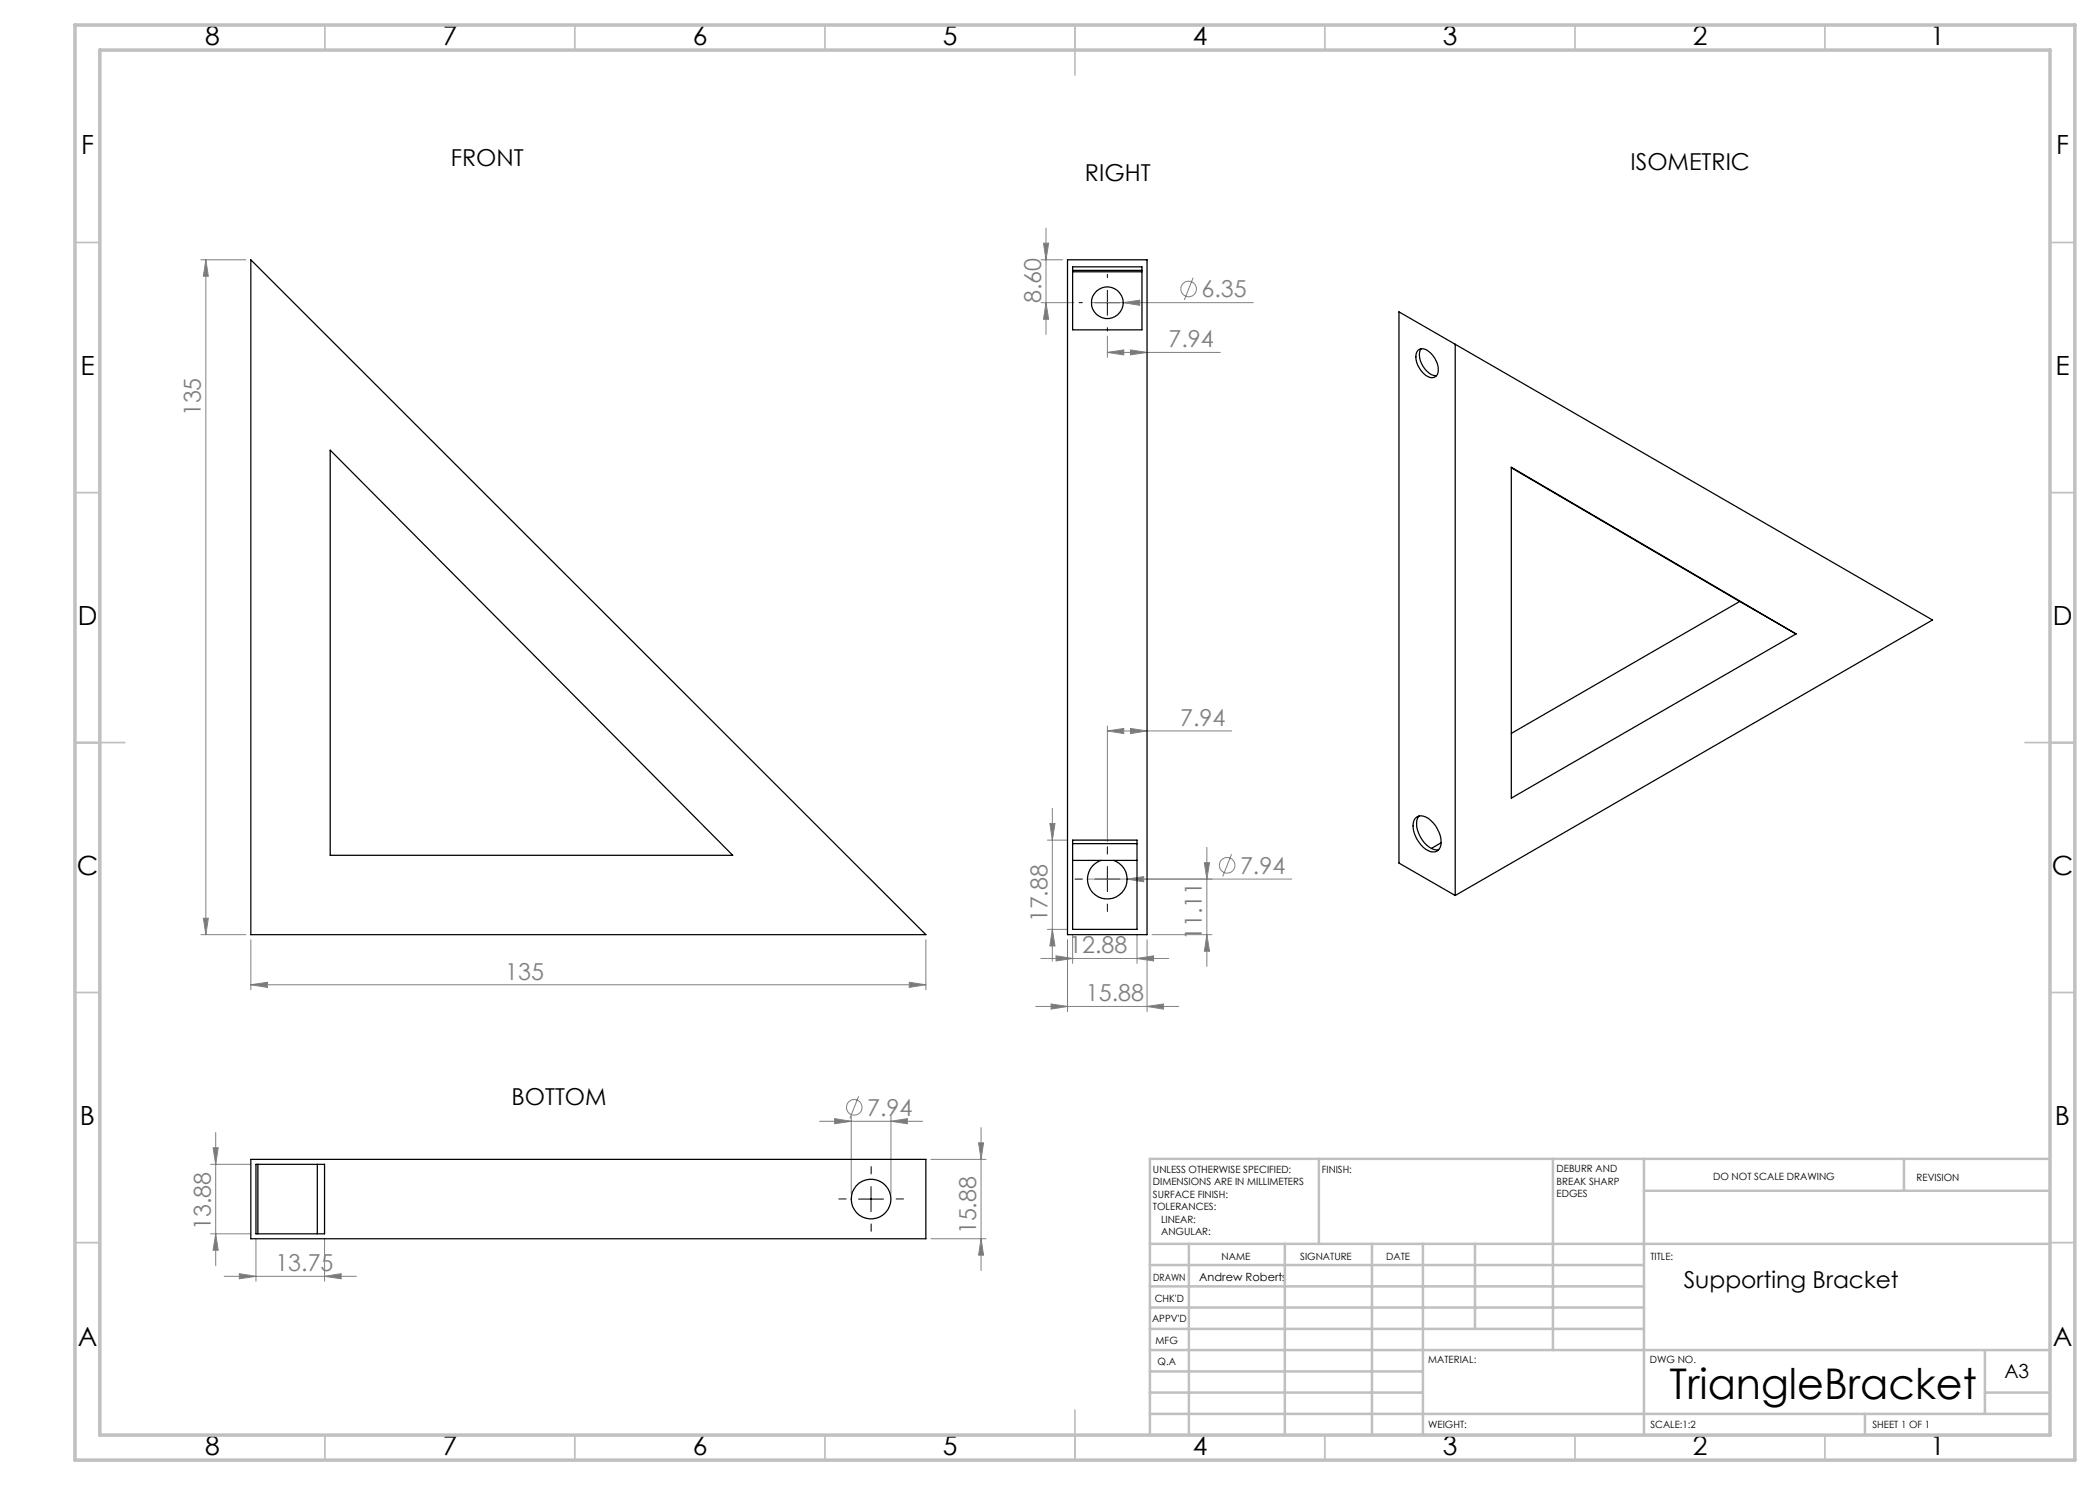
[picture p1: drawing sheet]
<svg xmlns="http://www.w3.org/2000/svg" width="420mm" height="297mm" viewBox="0 0 420 297" stroke-linecap="round" stroke-linejoin="round" font-family="sans-serif">
<g fill="none" stroke="#808080" stroke-width=".2">
<path d="M40.2 52h9M41.2 52v134.9M41.2 52l.5 3.2h-1zM208.2 52h4.3M208.7 48.6h1l-.5 3.4zM209.2 45.6v21.3M238.6 55.6l-1.7 4.4M208.2 60.5h6.6M209.2 60.5l.5 3.3h-1zM218.3 60.5h32.3M221.5 70.5l3.3-.5v1zM221.5 67.2v4.3"/>
<path d="M221.5 70.5h22.6M224.6 60.5l3.3-.5v1.1zM226.1 70l3.3 .5-3.3 .5zM221.5 146.2l3.3-.5v1zM221.5 145.2v23.2M221.5 146.2h24.8M226.1 145.7l3.3 .5-3.3 .5zM209.5 168h4M210 164.7h1l-.5 3.3zM210.5 161.7v30.5M217.5 175.8h40.8M225.4 175.8l3.3-.5v1.1z"/>
<path d="M240.9 172.5h1l-.5 3.3zM241.4 169.5v23.8M246.3 170.8l-1.8 4.5M40.2 186.9h9M40.7 183.7h1l-.5 3.2zM50.2 197l3.3-.5v1zM50.2 188v10M50.2 197h135M181.9 196.5l3.3 .5-3.3 .5zM185.2 188v10M208.2 191.7h25.6M209.5 185.9h4"/>
<path d="M210.5 185.9l.5 3.3h-1zM211.2 191.2l3.3 .5-3.3 .5zM213.5 188v14.3M214.5 186.9v5.8M227.4 191.7l3.3-.5v1zM227.4 186.9v5.8M229.4 188v14.3M230.4 186.9h12M241.4 186.9l.5 3.3h-1zM171.7 219.2l-1.7 4.5M207.2 201.3h28.6M210.2 200.8l3.3 .5-3.3 .5z"/>
<path d="M229.4 201.3l3.3-.5v1zM42.1 232.9h8.1M42.6 229.5h1l-.5 3.4zM43.1 226.5v26.6M163.9 224.3h20.6M166.9 223.7l3.4 .6-3.4 .5zM170.3 223.3v15.5M178.2 224.3l3.3-.6v1.1zM178.2 223.3v15.5M186.2 231.9h11M195.7 228.6h1l-.5 3.3zM196.2 225.5v28.6"/>
<path d="M42.1 246.8h8.1M43.1 246.8l.5 3.2h-1zM44.8 255.3h26.5M47.9 254.7l3.3 .6-3.3 .5zM51.2 247.8v8.5M64.9 255.3l3.3-.6v1.1zM64.9 247.8v8.5M186.2 247.8h11M196.2 247.8l.5 3.2h-1z"/>
<circle cx="237.7" cy="57.8" r="1.56"/>
<circle cx="245.4" cy="173.1" r="1.55"/>
<circle cx="170.8" cy="221.5" r="1.56"/>
</g>
<path d="M221.5 55.5v-.6M216.5 60.5h-.7M221.5 65.5v.7M226.5 60.5h.6M216.5 175.8h-1.5M221.5 170.8v-1.5M226.5 175.8h1.4M221.5 180.8v1.5M169.2 239.8h-1.4M174.2 234.8v-1.5M179.2 239.8h1.5M174.2 244.8v1.5" fill="none" stroke="#000" stroke-width=".2" stroke-dasharray="15.2 1.3 1.3 1.3"/>
<path d="M221.5 58.1v4.9M219 60.5h4.9M219 175.8h4.9M221.5 173.3v5M171.7 239.8h5M174.2 237.3v5" fill="none" stroke="#000" stroke-width=".2"/>
<g fill="none" stroke="#c0c0c0" stroke-width=".35">
<path d="M65 5v5M115 5v5M165 5v5M215 5v10M265 5v5M315 5v5M365 5v5M15 48.5h5M410 48.5h5M15 98.5h5M410 98.5h5M15 148.5h10"/>
<path d="M405 148.5h10M15 198.5h5M410 198.5h5M15 248.5h5M410 248.5h5M65 287v5M115 287v5M165 287v5M215 282v10M265 287v5M315 287v5M365 287v5"/>
</g>
<g fill="none" stroke="#c0c0c0" stroke-width=".5">
<path d="M263.8 231.8v17M310.6 231.8v38.2M328.8 231.8v55.2M328.8 238.2h81.2M380.8 231.8v6.4M410 231.8h-180v55.2M230 248.8h180M230 257.3h98.8M230 253h98.8M237.8 248.8v38.2M257 248.8v38.2M274.4 248.8v38.2"/>
<path d="M284.6 248.8v38.2M295 248.8v17M230 265.8h98.8M230 261.5h98.8M230 278.5h54.6M230 274.3h54.6M230 270h180M397 278.5h13M397 270v12.8M230 282.8h180M373 282.8v4.2"/>
</g>
<path d="M15 5h400v287h-400zM20 10h390v277h-390z" fill="none" stroke="#c0c0c0" stroke-width=".7"/>
<g fill="#808080">
<path d="M225.4 175.8l3.3-.5v1.1z"/>
<path d="M166.9 223.7l3.4 .6-3.4 .5zM178.2 224.3l3.3-.6v1.1zM210.2 200.8l3.3 .5-3.3 .5zM229.4 201.3l3.3-.5v1zM224.6 60.5l3.3 .6v-1.1zM211.2 191.2l3.3 .5-3.3 .5zM227.4 191.7l3.3-.5v1z"/>
<path d="M50.2 197l3.3-.5v1zM181.9 196.5l3.3 .5-3.3 .5z"/>
<path d="M47.9 254.7l3.3 .6-3.3 .5zM64.9 255.3l3.3-.6v1.1z"/>
<path d="M209.2 60.5l.5 3.3h-1zM208.7 48.6h1l-.5 3.4z"/>
<path d="M210 164.7h1l-.5 3.3zM210.5 185.9l.5 3.3h-1z"/>
<path d="M41.2 52l.5 3.2h-1zM40.7 183.7h1l-.5 3.2zM195.7 228.6h1l-.5 3.3zM196.2 247.8l.5 3.2h-1zM42.6 229.5h1l-.5 3.4zM43.1 246.8l.5 3.2h-1zM240.9 172.5h1l-.5 3.3zM241.4 186.9l.5 3.3h-1z"/>
<path d="M221.5 70.5l3.3-.5v1zM226.1 70l3.3 .5-3.3 .5zM221.5 146.2l3.3-.5v1zM226.1 145.7l3.3 .5-3.3 .5z"/>
</g>
<g fill="none" stroke="#000" stroke-width=".25">
<path d="M50.2 52l135 134.9h-135zM213.5 52h15.9v134.9h-15.9zM214.5 53.4h13.9v12.6h-13.9zM214.5 54.1h13.9M214.5 54.4h13.9M279.8 62.4l106.7 61.6-95.5 55.1-11.2-6.5zM283.6 70.1a1.82 1.82 0 0 1 2.5 .5 4.2 4.2 0 0 1 1.4 4.3 1.48 1.48 0 0 1-2.3 .2 4.6 4.6 0 0 1-1.8-4.7zM284.2 69.8a3.6 3.6 0 0 0 .8 4 2.67 2.67 0 0 0 2.3 1.3M291 68.9v110.2M66 90l80.5 81.1h-80.5zM302.3 93.4l56.9 33.4-56.9 32.8zM302.3 93.6l45.6 26.7"/>
<path d="M347.9 120.3l11.3 6.5M347.9 120.3l-45.6 26.4M214.5 168h12.9v17.9h-12.9zM214.5 168.7h12.9M214.5 172.1h12.9M220.2 172.1a4 4 0 0 0-1.9 6.1 4 4 0 0 0 6.4 0 4 4 0 0 0-2-6.1M283 163.7a1.89 1.89 0 0 1 2.7 0 5.8 5.8 0 0 1 2.3 5.8 1.55 1.55 0 0 1-2.3 .6 5.7 5.7 0 0 1-2.9-6zM283.8 163.2a3.8 3.8 0 0 0 .3 4.2 4.1 4.1 0 0 0 3.6 2.6M288.2 168.6l-1.9 1.1M50.2 231.9h135v15.9h-135zM51.2 232.9h13.7v13.9h-13.7zM51.6 232.9v13.9"/>
<path d="M63.5 232.9v13.9"/>
<circle cx="221.5" cy="60.6" r="3.2"/>
<circle cx="174.2" cy="239.8" r="4"/>
</g>
<text font-size="8.5" x="333.9" y="279.7">TriangleBracket</text>
<g font-size="5.3">
<text x="41" y="9">8</text>
<text x="88.5" y="9">7</text>
<text x="138.5" y="9">6</text>
<text x="188.5" y="9">5</text>
<text x="238.5" y="9">4</text>
<text x="288.5" y="9">3</text>
<text x="338.5" y="9">2</text>
<text x="386" y="9">1</text>
<text x="16.2" y="30.8">F</text>
<text x="411.2" y="30.8">F</text>
<text x="16.1" y="75">E</text>
<text x="411.1" y="75">E</text>
<text x="15.5" y="125">D</text>
<text x="410.5" y="125">D</text>
<text x="15.4" y="175">C</text>
<text x="410.4" y="175">C</text>
<text x="16" y="225">B</text>
<text x="411" y="225">B</text>
<text x="15.5" y="269.3">A</text>
<text x="410.5" y="269.3">A</text>
<text x="41" y="291">8</text>
<text x="88.5" y="291">7</text>
<text x="138.5" y="291">6</text>
<text x="188.5" y="291">5</text>
<text x="238.5" y="291">4</text>
<text x="288.5" y="291">3</text>
<text x="338.5" y="291">2</text>
<text x="386" y="291">1</text>
</g>
<g font-size="4.7">
<text x="90.2" y="33.2">FRONT</text>
<text x="326.1" y="34">ISOMETRIC</text>
<text x="217" y="36.1">RIGHT</text>
<text x="102.3" y="220.9">BOTTOM</text>
<text x="336.7" y="257.6">Supporting Bracket</text>
</g>
<g font-size="4.7" fill="#808080">
<text x="240.3" y="59.5">6.35</text>
<text x="208.2" y="60.6" transform="rotate(-90 208.2 60.6)">8.60</text>
<text x="233.7" y="69.5">7.94</text>
<text x="40.2" y="83.3" transform="rotate(-90 40.2 83.3)">135</text>
<text x="236" y="145.2">7.94</text>
<text x="248" y="174.8">7.94</text>
<text x="209.5" y="184.5" transform="rotate(-90 209.5 184.5)">17.88</text>
<text x="213.8" y="190.7">12.88</text>
<text x="240.4" y="188" transform="rotate(-90 240.4 188)">11.11</text>
<text x="101.1" y="195.9">135</text>
<text x="217.2" y="200.3">15.88</text>
<text x="173.4" y="223.2">7.94</text>
<text x="42.1" y="246" transform="rotate(-90 42.1 246)">13.88</text>
<text x="195.2" y="246.9" transform="rotate(-90 195.2 246.9)">15.88</text>
<text x="55.1" y="254.2">13.75</text>
</g>
<text font-size="3.9" x="400.9" y="275.5">A3</text>
<text font-size="2.3" x="239.9" y="256.3">Andrew Roberts</text>
<g font-size="2">
<text x="230.6" y="234.6">UNLESS OTHERWISE SPECIFIED:</text>
<text x="230.6" y="237.1">DIMENSIONS ARE IN MILLIMETERS</text>
<text x="230.6" y="239.6">SURFACE FINISH:</text>
<text x="264.4" y="234.6">FINISH:</text>
<text x="311.3" y="234.5">DEBURR AND</text>
<text x="311.3" y="237">BREAK SHARP</text>
<text x="311.3" y="239.5">EDGES</text>
<text x="342.6" y="236">DO NOT SCALE DRAWING</text>
<text x="383.3" y="236.2">REVISION</text>
<text x="230.6" y="242.1">TOLERANCES:</text>
<text x="232.2" y="244.6">LINEAR:</text>
<text x="232.2" y="247.1">ANGULAR:</text>
<text x="244.3" y="252">NAME</text>
<text x="260" y="251.9">SIGNATURE</text>
<text x="277.2" y="251.9">DATE</text>
<text x="330.1" y="251.9">TITLE:</text>
<text x="230.6" y="256.1">DRAWN</text>
<text x="230.9" y="260.3">CHK'D</text>
<text x="230.4" y="264.4">APPV'D</text>
<text x="231.1" y="268.8">MFG</text>
<text x="231.5" y="273">Q.A</text>
<text x="285.6" y="272.5">MATERIAL:</text>
<text x="330" y="272.5">DWG NO.</text>
<text x="285.6" y="285.5">WEIGHT:</text>
<text x="330.1" y="285.6">SCALE:1:2</text>
<text x="374.5" y="285.6">SHEET 1 OF 1</text>
</g>
</svg>
